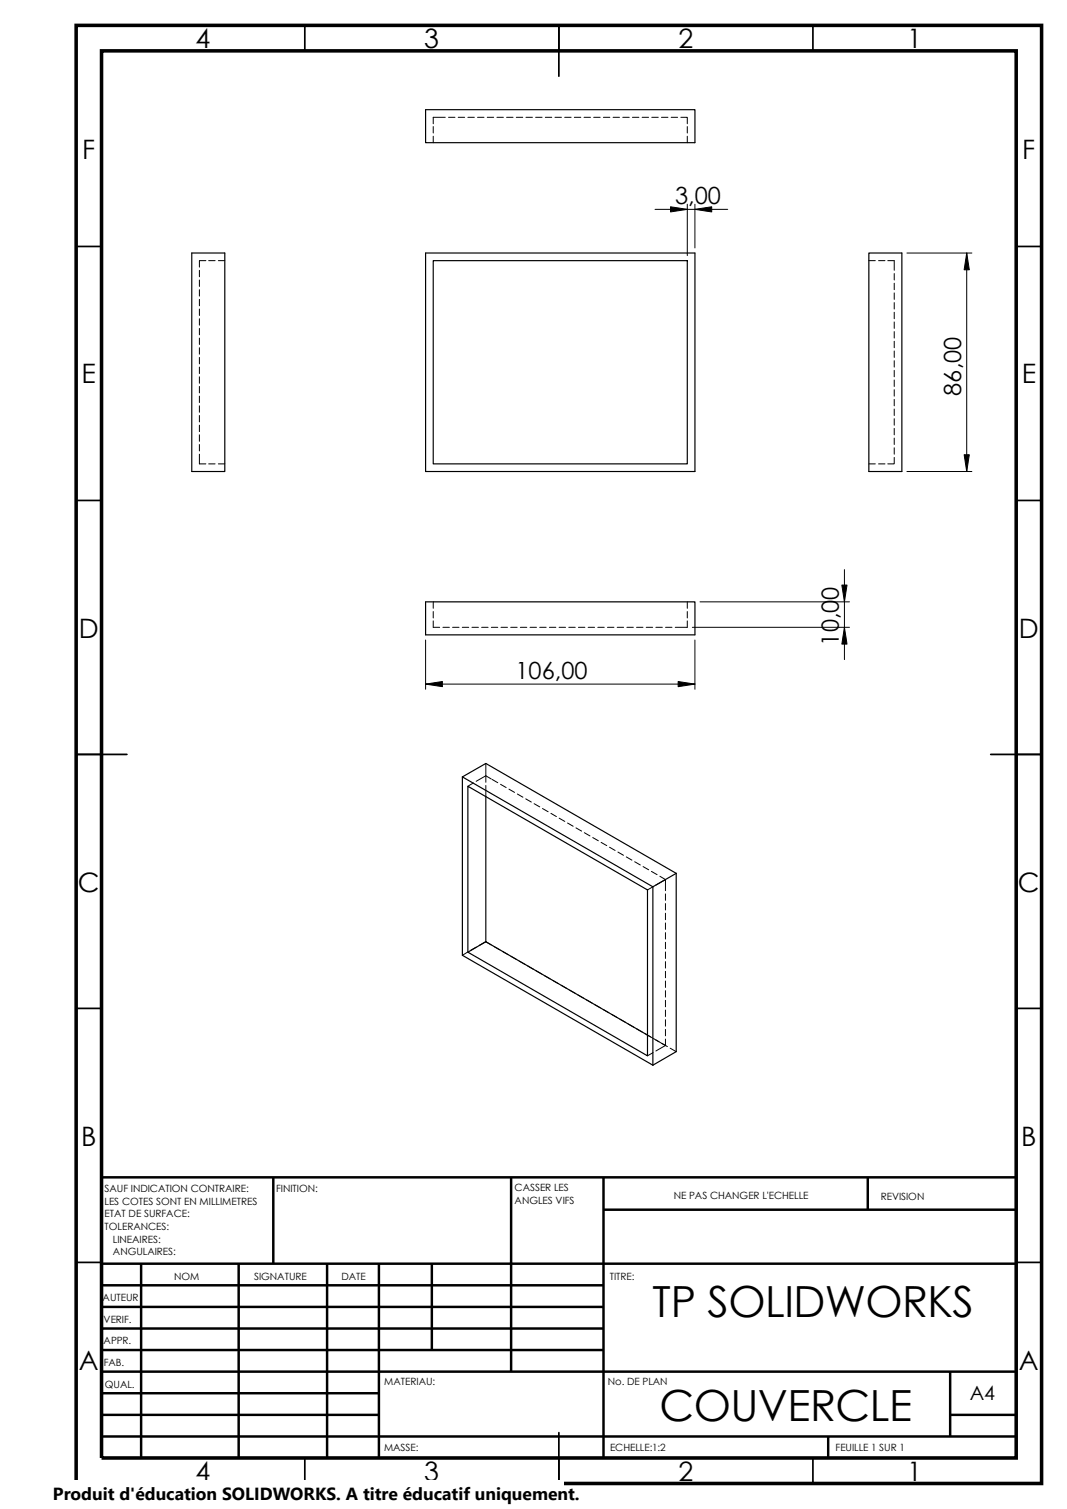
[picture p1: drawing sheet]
<svg xmlns="http://www.w3.org/2000/svg" width="210mm" height="297mm" viewBox="0 0 210 297" stroke-linecap="round" stroke-linejoin="round" font-family="sans-serif">
<g fill="none" stroke="#000" stroke-width=".34">
<path d="M60 5v5M110 5v10M160 5v5M15 48.5h5M200 48.5h5M15 98.5h5M200 98.5h5M15 148.5h10M195 148.5h10M15 198.5h5M200 198.5h5M15 248.5h5"/>
<path d="M200 248.5h5M60 287v5M110 282v10M160 287v5"/>
</g>
<g fill="none" stroke="#000" stroke-width=".49">
<path d="M53.8 231.8v17M100.6 231.8v38.2M118.8 231.8v55.2M118.8 238.1h81.2M170.8 231.8v6.3M200 231.8h-180v55.2M20 248.8h180M20 257.3h98.8M20 253h98.8M27.8 248.8v38.2M47 248.8v38.2M64.4 248.8v38.2"/>
<path d="M74.6 248.8v38.2M85 248.8v16.9M20 278.5h54.6M20 274.3h54.6M20 270h180M20 265.7h98.8M20 261.5h98.8M187 270v12.8M187 278.5h13M20 282.8h180M163 282.8v4.2"/>
</g>
<path d="M15 5h190v287h-190zM20 10h180v277h-180z" fill="none" stroke="#000" stroke-width=".7" stroke-linecap="butt"/>
<g fill="none" stroke="#000" stroke-width=".2">
<path d="M85.3 24.9v1.3M85.3 26.8v1.3M87.6 23.1h-2.3v1.3M88.3 23.1h1.2M90.2 23.1h1.2M92.1 23.1h1.2M94 23.1h1.3M95.9 23.1h1.3M97.8 23.1h1.3M99.7 23.1h1.3M101.6 23.1h1.3M103.5 23.1h1.3"/>
<path d="M105.4 23.1h1.3M107.3 23.1h1.3M109.2 23.1h1.3M111.1 23.1h1.3M113 23.1h1.3M114.9 23.1h1.3M116.8 23.1h1.3M118.7 23.1h1.3M120.7 23.1h1.2M122.6 23.1h1.2M124.5 23.1h1.2M126.4 23.1h1.2"/>
<path d="M128.3 23.1h1.2M130.2 23.1h1.2M132.1 23.1h1.2M134 23.1h1.3v1.3M135.3 24.9v1.3M135.3 26.8v1.3M39.2 53.2v1.3M39.2 55.1v1.3M39.2 57v1.3M39.2 58.9v1.3M40.5 51.3h-1.3v1.3M41.1 51.3h1.2"/>
<path d="M43 51.3h1.2M128.9 41.2h14.3M135.3 40.2v10.1M136.8 40.2v8.6M171 51.3h1.3M172.9 51.3h1.3M174.7 51.3h1.3v1.9M176 53.8v1.3M176 55.8v1.2M176 57.7v1.2M176 59.6v1.2M178.5 49.8h12.8"/>
<path d="M190.2 49.8v43M39.2 60.8v1.3M39.2 62.7v1.3M39.2 64.6v1.3M39.2 66.5v1.3M39.2 68.5v1.2M39.2 70.4v1.2M39.2 72.3v1.2M39.2 74.2v1.2M39.2 76.1v1.2M39.2 78v1.2M39.2 79.9v1.3"/>
<path d="M176 61.5v1.2M176 63.4v1.2M176 65.3v1.2M176 67.2v1.3M176 69.1v1.3M176 71v1.3M176 72.9v1.3M176 74.8v1.3M176 76.7v1.3M176 78.6v1.3M39.2 89.4v1.9h1.3M39.2 81.8v1.3"/>
<path d="M39.2 83.7v1.3M39.2 85.6v1.3M39.2 87.5v1.3M41.1 91.3h1.2M43 91.3h1.2M171 91.3h1.3M172.9 91.3h1.3M176 90v1.3h-1.3M176 80.5v1.3M176 82.4v1.3M176 84.3v1.3M176 86.2v1.3"/>
<path d="M176 88.1v1.3M178.5 92.8h12.8M85.3 118.5v1.2M135.3 118.5v1.2M137.8 118.5h29.4M166.2 112.1v17.7M83.8 134.7h53M83.8 126v9.7M85.3 122.2v1.3h1.2M85.3 120.4v1.2M87.2 123.5h1.2M89.1 123.5h1.2"/>
<path d="M91 123.5h1.2M92.9 123.5h1.2M94.8 123.5h1.3M96.7 123.5h1.3M98.6 123.5h1.3M100.5 123.5h1.3M102.4 123.5h1.3M104.3 123.5h1.3M106.2 123.5h1.3M108.1 123.5h1.3M110 123.5h1.3M111.9 123.5h1.3"/>
<path d="M113.8 123.5h1.3M115.7 123.5h1.3M117.6 123.5h1.3M119.5 123.5h1.3M121.5 123.5h1.2M123.4 123.5h1.2M125.3 123.5h1.2M127.2 123.5h1.2M129.1 123.5h1.2M131 123.5h1.2M135.3 122.2v1.3h-2.4M135.3 120.4v1.2"/>
<path d="M136.2 123.5h31M136.8 126v9.7M93.2 154.1l-1.1 .7M95.6 152.7l-1.9 1.1M95.6 150.3v2.4M95.6 154.6v2.2M95.6 152.7v1.3M95.6 152.7l1.1 .7M96.9 153.4l1.1 .7M98.5 154.4l1.1 .6M100.2 155.3l1.1 .7M101.8 156.3l1.1 .6"/>
<path d="M103.5 157.2l1.1 .7M105.1 158.2l1.1 .6M106.8 159.2l1.1 .6M108.4 160.1l1.1 .6M110 161.1l1.1 .6M111.7 162l1.1 .6M113.3 163l1.1 .6M115 163.9l1.1 .6M116.6 164.9l1.2 .6M118.3 165.8l1.1 .7M120 166.8l1.1 .6M121.6 167.7l1.1 .7"/>
<path d="M123.3 168.7l1.1 .6M124.9 169.6l1.1 .7M126.6 170.6l1.1 .6M128.2 171.5l1.1 .7M128.5 174.5l-1.1 .7M129.9 172.5l1.1 .6v2.2M131 173.1l-1.9 1.1M131 176v1.2M131 177.9v1.2M131 179.8v1.2M92.1 187.4l-1.1 .6M93.7 186.4l-1.1 .7"/>
<path d="M95.6 185.4l-1.3 .7M95.6 185.4h.1M95.6 185.4l1.1 .6M97.2 186.3l1.1 .7M98.9 187.3l1.1 .6M100.5 188.2l1.1 .7M102.2 189.2l1.1 .6M103.8 190.1l1.1 .7M105.5 191.1l1.1 .6M107.1 192l1.1 .7M108.8 193l1.1 .6M110.4 194l1.1 .6"/>
<path d="M112.1 194.9l1.1 .6M113.7 195.9l1.2 .6M115.4 196.8l1.1 .6M117.1 197.8l1.1 .6M118.7 198.7l1.1 .6M120.4 199.7l1.1 .6M131 181.7v1.2M131 183.6v1.2M131 185.5v1.3M131 187.4v1.3M131 189.3v1.3M131 191.2v1.3"/>
<path d="M131 193.1v1.3M131 195v1.3M131 196.9v1.3M131 198.8v1.3M122 200.6l1.1 .7M123.6 201.6l1.1 .6M125.3 202.5l1.1 .7M126.9 203.5l1.1 .6M127.4 203.8l1.1 .6M128.5 207.2l-1.1 .6M128.6 204.4l1.1 .7M129.1 204.7l1.8 1.1"/>
<path d="M130.2 205.4l1.1 .6M131 204.5v1.3l-1.9 1.1M131 200.7v1.3M131 202.6v1.3M131.9 206.3l1.2 .7"/>
</g>
<g fill="none" stroke="#000" stroke-width=".23">
<path d="M83.8 21.6h53v6.5h-53zM37.7 49.8h6.5v43h-6.5zM83.8 49.8h53v43h-53zM85.3 51.3h50v40h-50zM171 49.8h6.5v43h-6.5zM83.8 118.5h53v6.5h-53zM91 152.9v35.1l37.5 21.7M91 152.9l4.6-2.6 37.5 21.6M91 152.9l37.5 21.7M92.1 154.8l35.3 20.4v32.6l-35.3-20.4zM95.6 156.8v28.6M128.5 174.6v35.1"/>
<path d="M133.1 171.9v35.1l-4.6 2.7M133.1 171.9l-4.6 2.7M95.6 185.4l31.8 18.4M95.6 185.4l-3.5 2"/>
</g>
<g fill="#000" stroke="#000" stroke-width=".2">
<path d="M132 40.7l3.3 .5-3.3 .5z" fill-rule="evenodd"/>
<path d="M136.8 41.2l3.3-.5v1z" fill-rule="evenodd"/>
<path d="M190.2 49.8l.6 3.3h-1.1z" fill-rule="evenodd"/>
<path d="M189.7 89.5h1.1l-.6 3.3z" fill-rule="evenodd"/>
<path d="M165.7 115.2h1l-.5 3.3z" fill-rule="evenodd"/>
<path d="M83.8 134.7l3.3-.5v1z" fill-rule="evenodd"/>
<path d="M133.5 134.2l3.3 .5-3.3 .5z" fill-rule="evenodd"/>
<path d="M166.2 123.5l.5 3.3h-1z" fill-rule="evenodd"/>
</g>
<path d="M10.4 291.5h100.4v5.5h-100.4z" fill="#fff"/>
<g font-size="8.4">
<text x="128.4" y="259.2">TP SOLIDWORKS</text>
<text x="129.8" y="279.7">COUVERCLE</text>
</g>
<g font-size="5.3">
<text x="38.5" y="9.5">4</text>
<text x="83.5" y="9.5">3</text>
<text x="133.5" y="9.5">2</text>
<text x="178.5" y="9.5">1</text>
<text x="16.2" y="31.2">F</text>
<text x="201.2" y="31.2">F</text>
<text x="16.1" y="75.5">E</text>
<text x="201.1" y="75.5">E</text>
<text x="15.5" y="125.5">D</text>
<text x="200.5" y="125.5">D</text>
<text x="15.3" y="175.5">C</text>
<text x="200.3" y="175.5">C</text>
<text x="16" y="225.5">B</text>
<text x="201" y="225.5">B</text>
<text x="15.5" y="269.7">A</text>
<text x="200.5" y="269.7">A</text>
<text x="38.5" y="291.5">4</text>
<text x="83.5" y="291.5">3</text>
<text x="133.5" y="291.5">2</text>
<text x="178.5" y="291.5">1</text>
</g>
<g font-size="4.7">
<text x="132.9" y="40.2">3,00</text>
<text x="189.1" y="77.9" transform="rotate(-90 189.1 77.9)">86,00</text>
<text x="165.1" y="127.1" transform="rotate(-90 165.1 127.1)">10,00</text>
<text x="101.5" y="133.6">106,00</text>
</g>
<text font-size="3.9" x="190.8" y="275.5">A4</text>
<text font-size="3.5" x="10.4" y="295.2">Produit d'éducation SOLIDWORKS. A titre éducatif uniquement.</text>
<g font-size="2">
<text x="20.6" y="234.6">SAUF INDICATION CONTRAIRE:</text>
<text x="20.6" y="237.1">LES COTES SONT EN MILLIMETRES</text>
<text x="20.6" y="239.6">ETAT DE SURFACE:</text>
<text x="54.4" y="234.6">FINITION:</text>
<text x="101.3" y="237">ANGLES VIFS</text>
<text x="101.3" y="234.5">CASSER LES</text>
<text x="132.6" y="236">NE PAS CHANGER L'ECHELLE</text>
<text x="173.3" y="236.2">REVISION</text>
<text x="20.6" y="242.1">TOLERANCES:</text>
<text x="22.2" y="244.6">LINEAIRES:</text>
<text x="22.2" y="247.1">ANGULAIRES:</text>
<text x="50" y="252">SIGNATURE</text>
<text x="67.2" y="252">DATE</text>
<text x="120" y="252">TITRE:</text>
<text x="20.2" y="256.1">AUTEUR</text>
<text x="34.3" y="252">NOM</text>
<text x="20.4" y="260.4">VERIF.</text>
<text x="20.4" y="264.5">APPR.</text>
<text x="20.4" y="268.8">FAB.</text>
<text x="20.6" y="273.2">QUAL.</text>
<text x="75.6" y="272.5">MATERIAU:</text>
<text x="119.6" y="272.5">No. DE PLAN</text>
<text x="75.6" y="285.6">MASSE:</text>
<text x="120.1" y="285.6">ECHELLE:1:2</text>
<text x="164.4" y="285.6">FEUILLE 1 SUR 1</text>
</g>
</svg>
